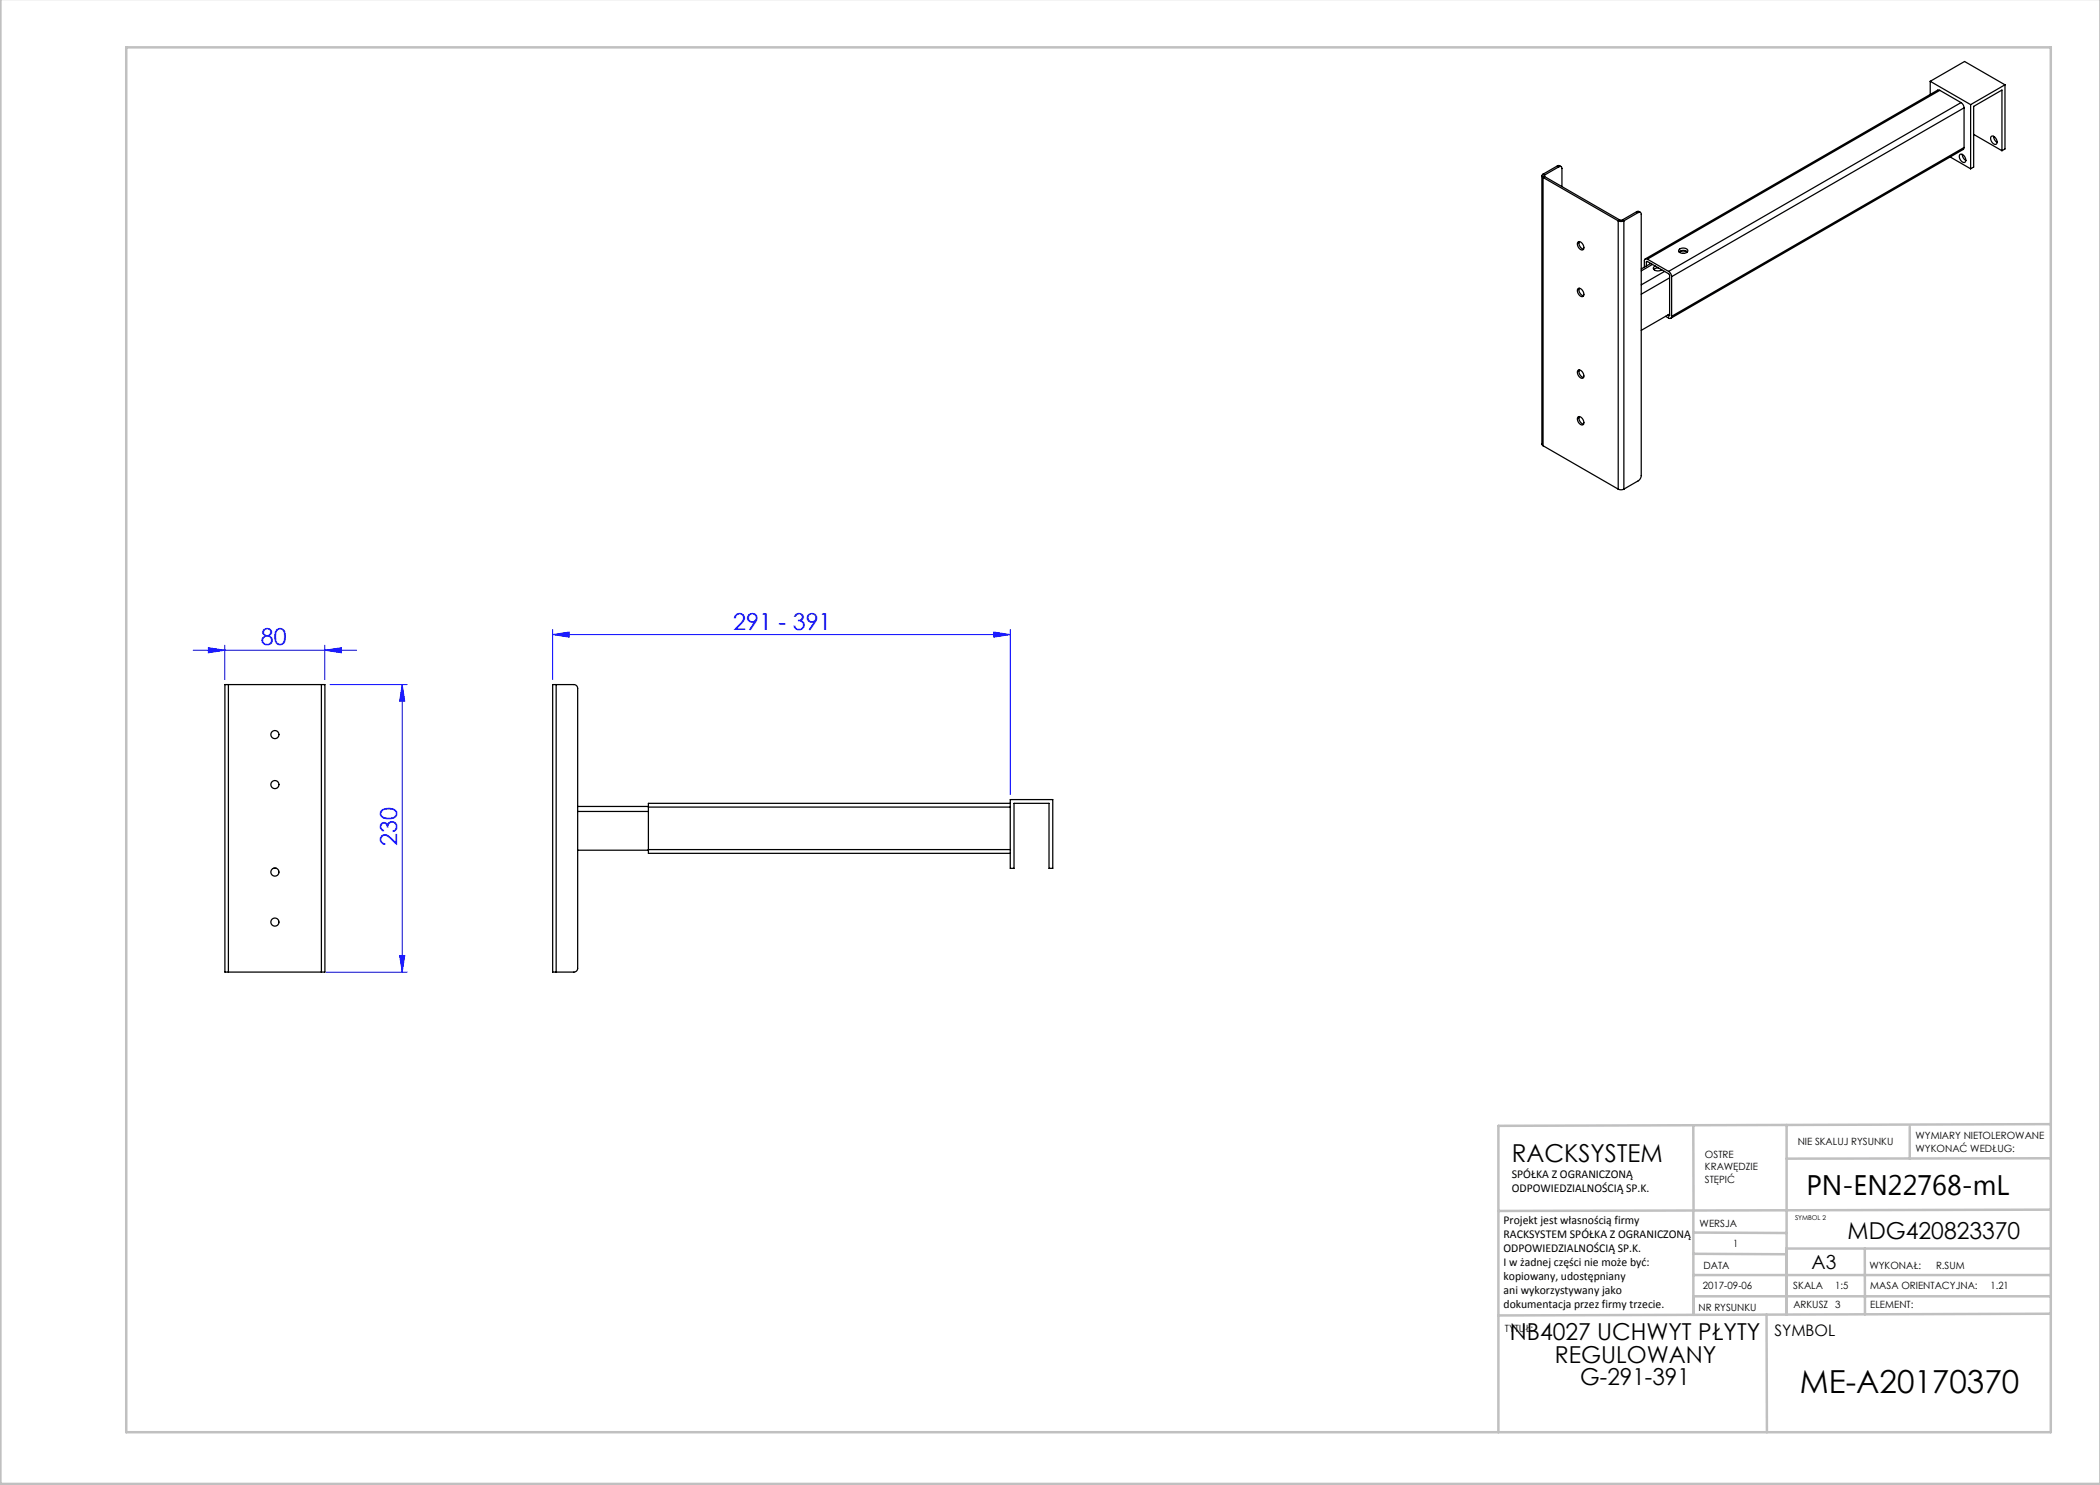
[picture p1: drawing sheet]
<svg xmlns="http://www.w3.org/2000/svg" width="420mm" height="297mm" viewBox="0 0 420 297" stroke-linecap="round" stroke-linejoin="round" font-family="sans-serif">
<g fill="none" stroke="#00f" stroke-width=".2">
<path d="M38.6 130h32.7M41.7 129.5l3.3 .5-3.3 .6zM45 129v6.9M65 130l3.3-.5v1.1zM65 129v6.9M66 136.9h15.4M80.4 136.9v57.5M80.4 136.9l.5 3.3h-1zM110.5 126.9l3.3-.5v1zM110.5 125.9v10M110.5 126.9h91.6M198.8 126.4l3.3 .5-3.3 .5z"/>
<path d="M202.1 125.9v33M65.3 194.4h16.1M79.9 191.1h1l-.5 3.3z"/>
</g>
<g fill="none" stroke="#c0c0c0" stroke-width=".5">
<path d="M.1 -.1v296.9h419.9M25.2 9.5h385v276.9h-385zM338.7 225.2v16.9M357.3 225v37.9M382 225.4v6.3M410.1 224.8l-110.4 .4v61.2M410.1 231.7h-52.8M338.7 259.3h71.5M338.7 255h71.5M338.7 250.8l18.6 .1M338.7 246.5l18.6 .1M338.7 242.1v20.9"/>
<path d="M373 249.7v13.2M410.1 241.9l-110.4 .3M410.2 249.7h-52.9v13.2M353.3 262.9l.1 23.5M410.2 262.7l-110.5 .4"/>
</g>
<g fill="#00f">
<path d="M41.7 129.5l3.3 .5-3.3 .6zM65 130l3.3-.5v1.1z"/>
<path d="M79.9 191.1h1l-.5 3.3zM80.4 136.9l.5 3.3h-1z"/>
<path d="M110.5 126.9l3.3-.5v1zM198.8 126.4l3.3 .5-3.3 .5z"/>
</g>
<g fill="none" stroke="#000" stroke-width=".25">
<path d="M386 16.3l8.1 4.6M386 16.3v2.6M386 16.3l6.9-4 8.1 4.7M388 18.1l-.5-.1-58.5 33.8M388 18.1l-58.5 33.7M388 18.1l4.2 2.4M401 17l-6.9 3.9M401 17v12.8l-.6 .3M308.4 35.2v53.6l.2 .3M308.6 34.8a.34 .34 0 0 0-.2 .4 .34 .34 0 0 0 .2 .3M308.6 34.8l.3 .2M308.6 35.5l15 8.7"/>
<path d="M308.6 35.5v53.6M308.9 35l-.1 .2 .1 .1M308.9 35.3l-.3 .2M308.9 35.3l15 8.7M308.9 35v.3M311.5 33.2l.3-.1 .4 .2M311.5 33.2l-2.9 1.6M311.5 33.2l.3 .2M311.8 33.4a.37 .37 0 0 1 .4-.1 .37 .37 0 0 1 .2 .4v3.6M311.8 33.4l-2.9 1.6M390 31.4l4.1 2.4M391.9 31a.72 .72 0 0 1 1.1 .5l.1 .3a.47 .47 0 0 1 0 .5 .47 .47 0 0 1-.4 .2l-.6-.5-.2-.6z"/>
<path d="M392.2 20.5l.4 .5 .2 .6M392.2 20.5l-58.5 33.8M392.5 30.9l.1 .6 .6 .6M392.8 29.5l-.2 .4-58.5 33.8M392.8 21.6l-58.5 33.7M392.8 21.6v7.9M392.8 29.5l-58.5 33.8M394.1 20.9v12.9M394.7 26.9l5.7 3.2M398.2 27.3a.72 .72 0 0 1 1.1 .6l.1 .3a.47 .47 0 0 1 0 .5 .47 .47 0 0 1-.5 .2l-.4-.3-.3-.5zM398.7 27.3l.2 .7 .5 .5M400.4 30.1v-12.1l-5.7 3.3v12.1l-.6 .4"/>
<path d="M315.5 48.5a.72 .72 0 0 1 1.1 .5l.1 .3a.47 .47 0 0 1 0 .5 .47 .47 0 0 1-.4 .2l-.4-.3-.4-.5zM315.5 57.8a.72 .72 0 0 1 1.1 .5l.1 .3a.47 .47 0 0 1 0 .5 .47 .47 0 0 1-.4 .2l-.4-.3-.4-.5zM315.8 48.3a1.24 1.24 0 0 0 .9 1.5M315.8 57.6a1.24 1.24 0 0 0 .9 1.6M323.6 44.2l.6 .1 .6-.1M323.6 44.2v53.6M323.9 44h.6M323.9 44l-.3 .2M324.5 44l.3 .2M324.8 44.2v53.6M327.3 42.3h.4l.4 .2M327.3 42.3l-2.8 1.7"/>
<path d="M327.3 42.3l.3 .2M327.6 42.5a.37 .37 0 0 1 .5 0 .37 .37 0 0 1 .1 .4v52.2l-.1 .5-.3 .5-3 1.7M327.6 42.5l-2.8 1.7M329.3 52.4v.8M329.5 51.8a.37 .37 0 0 0-.5 0 .37 .37 0 0 0-.1 .4v1.2M329.5 52.3l4.4 2.7v8M329.5 52.3l-.2 .1M329.5 51.8l4.2 2.5M330.2 52.7l-2 1.1M330.5 52.9l-2.3 1.3M331.1 53.2l-.4 .3a1.01 1.01 0 0 0 1.6 .5M331.7 53.6h-.5l-.5 .3"/>
<path d="M332.9 54.3l-4.7 2.7M333.7 54.3l.4 .4 .2 .6M333.9 55.6l-5.7 3.2M334.3 55.3v8M335.8 50.4a1.3 1.3 0 0 1 1.7 0M335.8 49.9a1.16 1.16 0 0 1 1.8 .2 1.03 1.03 0 0 1-1 .6 1.03 1.03 0 0 1-.9-.6zM335.9 50.4l.7-.2 .8 .2M336.5 50.7h.3M315.5 74.1a.72 .72 0 0 1 1.1 .6l.1 .2a.47 .47 0 0 1 0 .5 .47 .47 0 0 1-.4 .3l-.4-.3-.4-.6zM315.8 74a1.24 1.24 0 0 0 .9 1.5M333.1 63.3l.6 .3a.37 .37 0 0 0 .4 .1 .37 .37 0 0 0 .2-.4M333.5 63l.2 .1"/>
<path d="M333.9 63l-.2 .1M333.9 62.8l-5.7 3.3M308.6 89.1l15 8.7M315.5 83.5a.72 .72 0 0 1 1.1 .5l.1 .3a.47 .47 0 0 1 0 .5 .47 .47 0 0 1-.4 .2l-.4-.3-.4-.5zM315.8 83.3a1.24 1.24 0 0 0 .9 1.5M323.6 97.8l.6 .2 .6-.2M45.7 136.9h-.7v57.5h.7M45.7 136.9h18.6M45.7 136.9v57.5M64.3 136.9h.7v57.5h-.7M64.3 136.9v57.5M111.2 136.9h3.6a.75 .75 0 0 1 .7 .8v56a.75 .75 0 0 1-.7 .7h-3.6"/>
<path d="M111.2 136.9h-.7v57.5h.7M111.2 136.9v57.5M202.1 159.9h8.5v13.8h-.8v-13h-7v13h-.7zM54.7 173.7h.6M115.5 170h14.2M115.5 161.3h14.2M115.5 162.3h14.2M129.7 169.9v.8h72.4M129.7 161.4h72.4M129.7 169.9h72.4M129.7 161.4v8.5M202.1 160.7h-72.4v.7"/>
<path d="M45.7 194.4h18.6"/>
<circle cx="55" cy="146.9" r=".81"/>
<circle cx="55" cy="156.9" r=".81"/>
<circle cx="55" cy="174.4" r=".81"/>
<circle cx="55" cy="184.4" r=".81"/>
</g>
<text font-size="6.3" x="360" y="278.5">ME-A20170370</text>
<text font-size="5.6" x="361.3" y="239.1">PN-EN22768-mL</text>
<text font-size="4.9" x="302.4" y="232.4">RACKSYSTEM</text>
<g font-size="4.7" fill="#00f">
<text x="146.7" y="125.9">291 - 391</text>
<text x="52.2" y="129">80</text>
<text x="79.4" y="169.2" transform="rotate(-90 79.4 169.2)">230</text>
</g>
<g font-size="4.7">
<text x="369.5" y="247.8">MDG420823370</text>
<text x="302" y="268.1">NB4027 UCHWYT PŁYTY</text>
<text x="311" y="272.6">REGULOWANY</text>
<text x="316.1" y="277.1">G-291-391</text>
</g>
<text font-size="3.9" x="362.3" y="253.8">A3</text>
<text font-size="3.2" x="354.9" y="267.2">SYMBOL</text>
<g font-size="2.4">
<text x="302.4" y="235.6">SPÓŁKA Z OGRANICZONĄ</text>
<text x="302.4" y="238.4">ODPOWIEDZIALNOŚCIĄ SP.K.</text>
<text x="300.7" y="244.7">Projekt jest własnością firmy</text>
<text x="300.7" y="247.5">RACKSYSTEM SPÓŁKA Z OGRANICZONĄ</text>
<text x="300.7" y="250.3">ODPOWIEDZIALNOŚCIĄ SP.K.</text>
<text x="300.7" y="253.1">I w żadnej części nie może być:</text>
<text x="300.7" y="256">kopiowany, udostępniany</text>
<text x="300.7" y="258.8">ani wykorzystywany jako</text>
<text x="300.7" y="261.6">dokumentacja przez firmy trzecie.</text>
</g>
<g font-size="2">
<text x="383.1" y="227.9">WYMIARY NIETOLEROWANE</text>
<text x="341" y="231.6">OSTRE</text>
<text x="359.5" y="228.9">NIE SKALUJ RYSUNKU</text>
<text x="383.1" y="230.4">WYKONAĆ WEDŁUG:</text>
<text x="341" y="234.1">KRAWĘDZIE</text>
<text x="341" y="236.6">STĘPIĆ</text>
<text x="339.9" y="245.4">WERSJA</text>
<text x="346.6" y="249.5">1</text>
<text x="340.6" y="257.7">2017-09-06</text>
<text x="340.7" y="253.8">DATA</text>
<text x="358.7" y="257.7">SKALA</text>
<text x="367" y="257.7">1:5</text>
<text x="373.9" y="253.8">WYKONAŁ:</text>
<text x="374.1" y="257.7">MASA ORIENTACYJNA:</text>
<text x="387.2" y="253.8">R.SUM</text>
<text x="398.1" y="257.7">1.21</text>
<text x="339.7" y="262.3">NR RYSUNKU</text>
<text x="358.7" y="261.7">ARKUSZ 3</text>
<text x="374.1" y="261.7">ELEMENT:</text>
<text x="301" y="266.4">TYTUŁ:</text>
</g>
<text font-size="1.3" x="359" y="244">SYMBOL 2</text>
</svg>
